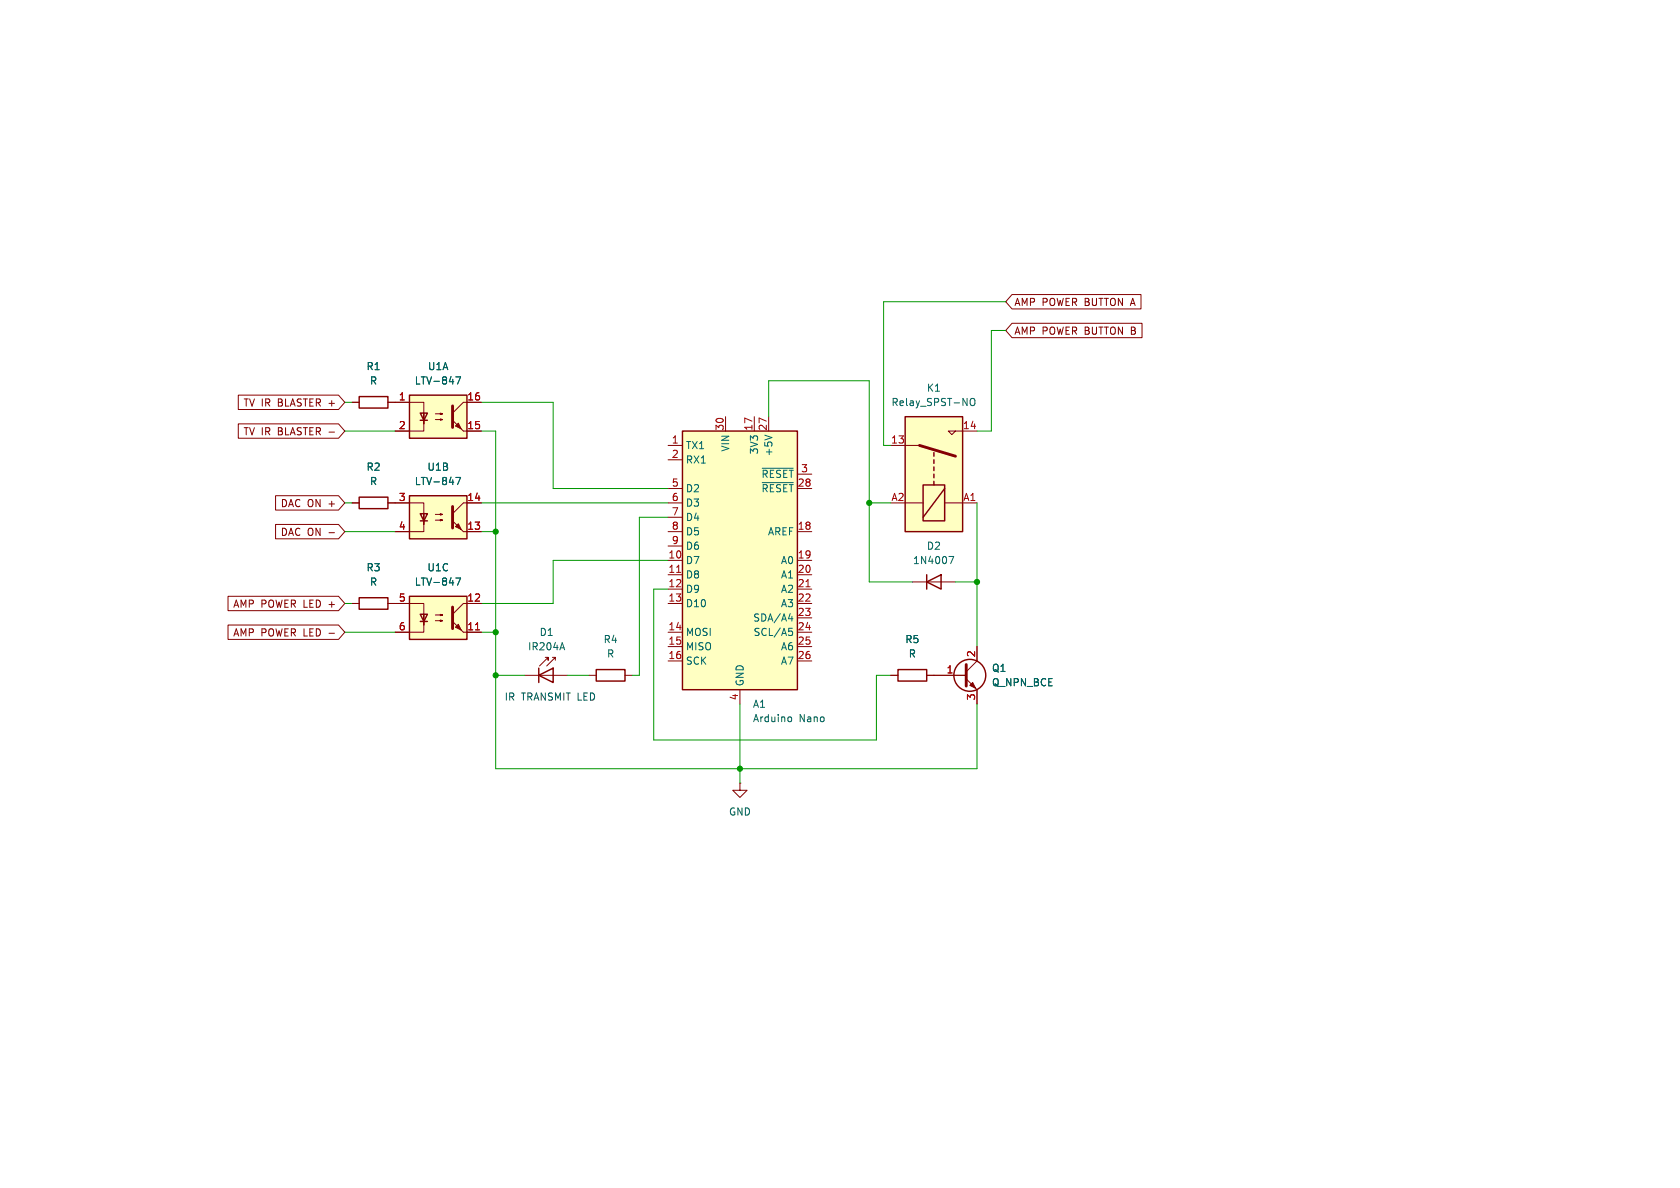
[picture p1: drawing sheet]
<svg xmlns="http://www.w3.org/2000/svg" width="297mm" height="210mm" viewBox="0 0 297 210" stroke-linecap="round" stroke-linejoin="round" font-family="sans-serif">
<path d="M160 73.7h10.2v20.3h-10.2z" fill="#ffffc2"/>
<path d="M157.5 78.7h5.1M168.9 76.2l-.6 .6-.7-.6h5.1M160 88.9h3.2M167 88.9h5.7M157.5 119.4h1.2M161.3 102.9h7.6M163.8 119.4h1.3" fill="none" stroke="#840000" stroke-width=".18"/>
<path d="M160 73.7h10.2v20.3h-10.2zM163.2 85.7h3.8v6.4h-3.8zM165.1 80v.6M165.1 81.3v.6M165.1 82.6v.6M165.1 83.8v.7M165.1 85.1v.6M167 86.4l-3.8 5M158.7 118.4h5.1v2h-5.1zM163.8 102.9l2.6-1.3v2.5zM163.8 101.6v2.5" fill="none" stroke="#840000" stroke-width=".25"/>
<path d="M162.6 78.7l6.3 1.9" fill="none" stroke="#840000" stroke-width=".51"/>
<path d="M171.7 70.5l.1-.1a.43 .43 0 0 1 .6 .5v.4a.42 .42 0 0 1-.5 .4 .42 .42 0 0 1-.4-.4v-.4zM167.8 98.4h.8l-.5 1.2" fill="none" stroke="#006464" stroke-width=".18"/>
<path d="M72.4 69.9h10.1v7.6h-10.1z" fill="#ffffc2"/>
<g fill="none" stroke="#840000" stroke-width=".25">
<path d="M72.4 69.9h10.1v7.6h-10.1zM74.3 73h1.3l-.7 1.3zM74.3 74.3h1.3M63.5 105.7h5.1v2h-5.1zM105.4 118.4h5.1v2h-5.1z"/>
<circle cx="171.4" cy="119.4" r="2.82"/>
</g>
<g fill="none" stroke="#840000" stroke-width=".18">
<path d="M69.8 71.1h5.1v3.8v-1.9M74.9 74.3v1.9h-5.1M77 74.2h1.2l-.3 .1v-.3l.3 .2M77 73.2h1.2l-.3 .1v-.3l.3 .2M81.9 76.2h3.2M85.1 71.1h-3.2l-1.9 1.9M62.2 106.7h1.3M68.6 106.7h1.2M104.1 119.4h1.3M110.5 119.4h1.3M165.1 119.4h5.7M172.7 114.3v2.5l-1.9 1.9"/>
<path d="M130.8 138.4v1.3h1.3l-1.3 1.3-1.3-1.3h1.3M130.8 138.4h.1M170.8 120l1.9 1.9v2.6"/>
</g>
<g fill="#840000" stroke="#840000" stroke-width=".18">
<path d="M80 74.3l1.9 1.9z"/>
<path d="M80.5 75.3l.5-.5 .5 1z"/>
<path d="M171.4 121.2l.6-.5 .5 1z"/>
</g>
<path d="M80 71.8v3.8M170.8 117.5v3.8" fill="none" stroke="#840000" stroke-width=".51"/>
<path d="M80.6 66.6h.8l-.5 1.3" fill="none" stroke="#006464" stroke-width=".18"/>
<path d="M72.4 87.6h10.1v7.7h-10.1z" fill="#ffffc2"/>
<path d="M63.5 87.9h5.1v2h-5.1zM72.4 87.6h10.1v7.7h-10.1zM74.3 90.8h1.3l-.7 1.3zM74.3 92.1h1.3" fill="none" stroke="#840000" stroke-width=".25"/>
<path d="M62.2 88.9h1.3M68.6 88.9h6.3v3.8v-1.9M74.9 92.1v1.9h-5.1M77 91.9h1.2l-.3 .2v-.3l.3 .1M77 90.9h1.2l-.3 .2v-.3l.3 .1M81.9 94h3.2M85.1 88.9h-3.2l-1.9 1.9" fill="none" stroke="#840000" stroke-width=".18"/>
<g fill="#840000" stroke="#840000" stroke-width=".18">
<path d="M80 92.1l1.9 1.9z"/>
<path d="M80.5 93.1l.5-.5 .5 1z"/>
</g>
<path d="M80 89.5v3.8" fill="none" stroke="#840000" stroke-width=".51"/>
<path d="M80.6 84.4h.8l-.5 1.3" fill="none" stroke="#006464" stroke-width=".18"/>
<path d="M120.6 76.2h20.4v45.7h-20.4z" fill="#ffffc2"/>
<path d="M120.6 76.2h20.4v45.7h-20.4z" fill="none" stroke="#840000" stroke-width=".25"/>
<g fill="none" stroke="#840000" stroke-width=".18">
<path d="M118.1 78.7h2.5M128.3 73.7v2.5M133.3 73.7v2.5M135.9 73.7v2.5M118.1 99.1h2.5M118.1 94h2.5M118.1 81.3h2.5M118.1 86.4h2.5M118.1 88.9h2.5M118.1 91.4h2.5M118.1 96.5h2.5M141 99.1h2.5"/>
<path d="M141 94h2.5M141 86.4h2.5M141 83.8h2.5M118.1 101.6h2.5M118.1 104.1h2.5M118.1 106.7h2.5M118.1 111.8h2.5M118.1 114.3h2.5M118.1 116.8h2.5M141 101.6h2.5M141 104.1h2.5M141 106.7h2.5"/>
<path d="M141 111.8h2.5M141 114.3h2.5M141 116.8h2.5M141 109.2h2.5M130.8 121.9v2.6"/>
</g>
<path d="M119.6 101.2h.7M142.5 103.7h.7" fill="none" stroke="#a90000" stroke-width=".18"/>
<path d="M135.2 76.9l1.3 .5M134.7 85.3h5.5M134.7 82.8h5.5M139.4 109.4h.8M139.5 111.1h.6M139.6 111.6h.3l.2 .2-.1 .5h-.4M140 109v.8M139.5 126.7l.3 .1 .1 .2v.5l-.4 .1" fill="none" stroke="#006464" stroke-width=".18"/>
<path d="M72.4 105.4h10.1v7.6h-10.1z" fill="#ffffc2"/>
<path d="M63.5 70.1h5.1v2h-5.1zM72.4 105.4h10.1v7.6h-10.1zM74.3 108.6h1.3l-.7 1.3zM74.3 109.9h1.3M95.2 119.4l2.6-1.3v2.6zM95.2 118.1v2.6" fill="none" stroke="#840000" stroke-width=".25"/>
<g fill="none" stroke="#840000" stroke-width=".18">
<path d="M178.9 57.1h23v2.6h-23l-1.1-1.3zM178.9 52.1h22.8v2.5h-22.8l-1.1-1.3zM42.1 69.8h17.7l1.2 1.3-1.2 1.3h-17.7zM42.1 74.9h17.7l1.2 1.3-1.2 1.3h-17.7zM62.2 71.1h1.3M68.6 71.1h3.8M69.8 76.2h2.6M82.5 71.1h2.6M82.5 76.2h2.6M48.7 87.6h11.1l1.2 1.3-1.2 1.3h-11.1zM48.7 92.7h11.1l1.2 1.3-1.2 1.3h-11.1zM62.2 88.9h1.3"/>
<path d="M68.6 88.9h3.8M69.8 94h2.6M82.5 94h2.6M82.5 88.9h2.6M40.3 110.5h19.5l1.2 1.3-1.2 1.2h-19.5zM40.3 105.4h19.5l1.2 1.3-1.2 1.3h-19.5zM62.2 106.7h1.3M68.6 106.7h6.3v3.8v-1.9M74.9 109.9v1.9h-5.1M77 109.7h1.2l-.3 .2v-.3l.3 .1M77 108.7h1.2l-.3 .1v-.2l.3 .1M81.9 111.8h3.2"/>
<path d="M85.1 106.7h-3.2l-1.9 1.9M92.7 119.4h7.6M96.4 116.2h.5v.5v-.5l-1.5 1.5M97.7 116.2h.5M98.2 116.7v-.5l-1.6 1.5M157.5 119.4h1.2M163.8 119.4h7M172.7 114.3v2.5M172.7 121.9v2.6"/>
</g>
<g fill="#840000" stroke="#840000" stroke-width=".18">
<path d="M80 109.9l1.9 1.9z"/>
<path d="M80.5 110.9l.5-.5 .5 1z"/>
</g>
<path d="M80 107.3v3.8" fill="none" stroke="#840000" stroke-width=".51"/>
<path d="M84.1 111.3h.7" fill="none" stroke="#a90000" stroke-width=".18"/>
<path d="M80.6 66.6h.8l-.5 1.3M80.6 84.4h.8l-.5 1.3M80.6 102.2h.8l-.5 1.2M99.4 113.6l.4 1.3" fill="none" stroke="#006464" stroke-width=".18"/>
<g fill="none" stroke="#009600" stroke-width=".18">
<path d="M177.8 58.4h-2.5v17.8h-2.6M177.8 53.3h-21.6v25.4h1.3M61 76.2h8.8M61 71.1h1.2M85.1 76.2h2.5v59.7h85.1v-11.4M85.1 71.1h12.7v15.3h20.3M135.9 73.7v-6.4h17.8v35.6h7.6M61 88.9h1.2M61 94h8.8M85.1 88.9h33M85.1 94h2.5M118.1 99.1h-20.3v7.6h-12.7"/>
<path d="M118.1 91.4h-5.1v28h-1.2M153.7 88.9h3.8M172.7 88.9v25.4M61 106.7h1.2M61 111.8h8.8M85.1 111.8h2.5M87.6 119.4h5.1M100.3 119.4h3.8M118.1 104.1h-2.5v26.7h39.3v-11.4h2.6M168.9 102.9h3.8M130.8 124.5v13.9"/>
</g>
<g fill="#009600" stroke="#009600" stroke-width=".18">
<circle cx="87.6" cy="94" r=".46"/>
<circle cx="87.6" cy="111.8" r=".46"/>
<circle cx="87.6" cy="119.4" r=".46"/>
<circle cx="130.8" cy="135.9" r=".46"/>
<circle cx="172.7" cy="102.9" r=".46"/>
<circle cx="153.7" cy="88.9" r=".46"/>
</g>
<g font-size="1.8" fill="#840000">
<text x="179.2" y="59.4">AMP POWER BUTTON B</text>
<text x="179.2" y="54.3">AMP POWER BUTTON A</text>
<text x="42.9" y="72.1">TV IR</text>
<text x="42.9" y="77.2">TV IR</text>
<text x="49.2" y="72.1">BLASTER +</text>
<text x="49.2" y="77.2">BLASTER -</text>
<text x="49.5" y="89.9">DAC ON +</text>
<text x="49.5" y="94.9">DAC ON -</text>
<text x="41.1" y="107.6">AMP POWER LED +</text>
<text x="41.1" y="112.7">AMP POWER LED -</text>
</g>
<g font-size="1.8" fill="#006464">
<text x="64.7" y="65.6">R1</text>
<text x="75.6" y="65.6">U1A</text>
<text x="65.3" y="68.2">R</text>
<text x="73.2" y="68.2">LTV-847</text>
<text x="157.5" y="72">Relay_SPST-NO</text>
<text x="163.8" y="69.4">K1</text>
<text x="64.7" y="83.4">R2</text>
<text x="75.5" y="83.4">U1B</text>
<text x="121.2" y="79.6">TX1</text>
<text x="121.2" y="82.1">RX1</text>
<text x="129.1" y="79.9" transform="rotate(-90 129.1 79.9)">VIN</text>
<text x="134.2" y="80.4" transform="rotate(-90 134.2 80.4)">3V3</text>
<text x="136.8" y="80.8" transform="rotate(-90 136.8 80.8)">+5V</text>
<text x="65.3" y="86">R</text>
<text x="73.2" y="86">LTV-847</text>
<text x="121.2" y="87.2">D2</text>
<text x="121.2" y="89.8">D3</text>
<text x="134.5" y="87.2">~{RESET}</text>
<text x="134.5" y="84.7">~{RESET}</text>
<text x="121.2" y="92.3">D4</text>
<text x="121.2" y="94.8">D5</text>
<text x="135.7" y="94.8">AREF</text>
<text x="64.7" y="101.2">R3</text>
<text x="75.5" y="101.2">U1C</text>
<text x="121.2" y="99.9">D7</text>
<text x="121.2" y="97.4">D6</text>
<text x="138" y="99.9">A0</text>
<text x="161.3" y="99.9">1N4007</text>
<text x="163.8" y="97.4">D2</text>
<text x="65.3" y="103.7">R</text>
<text x="73.2" y="103.7">LTV-847</text>
<text x="121.2" y="102.5">D8</text>
<text x="121.2" y="105">D9</text>
<text x="121.2" y="107.5">D10</text>
<text x="138" y="102.5">A1</text>
<text x="138" y="105">A2</text>
<text x="138" y="107.5">A3</text>
<text x="95.3" y="112.6">D1</text>
<text x="106.6" y="113.9">R4</text>
<text x="121.2" y="112.6">MOSI</text>
<text x="133.1" y="110.1">SDA/A4</text>
<text x="133.1" y="112.6">SCL/A5</text>
<text x="159.9" y="113.9">R5</text>
<text x="93.2" y="115.2">IR204A</text>
<text x="107.2" y="116.4">R</text>
<text x="121.2" y="115.2">MISO</text>
<text x="121.2" y="117.7">SCK</text>
<text x="138" y="115.2">A6</text>
<text x="138" y="117.7">A7</text>
<text x="160.6" y="116.4">R</text>
<text x="175.3" y="119">Q1</text>
<text x="131.7" y="121.4" transform="rotate(-90 131.7 121.4)">GND</text>
<text x="133" y="125.3">A1</text>
<text x="175.3" y="121.5">Q_NPN_BCE</text>
<text x="133" y="127.9">Arduino</text>
<text x="141.3" y="127.9">Nano</text>
<text x="128.8" y="144.4">GND</text>
</g>
<g font-size="1.8" fill="#a90000">
<text x="70.4" y="70.9">1</text>
<text x="82.5" y="70.9">16</text>
<text x="70.4" y="75.9">2</text>
<text x="82.5" y="75.9">15</text>
<text x="128" y="76.2" transform="rotate(-90 128 76.2)">30</text>
<text x="133.1" y="76.2" transform="rotate(-90 133.1 76.2)">17</text>
<text x="135.6" y="76.2" transform="rotate(-90 135.6 76.2)">27</text>
<text x="170.1" y="75.9">14</text>
<text x="118.7" y="78.5">1</text>
<text x="118.7" y="81">2</text>
<text x="141.5" y="83.6">3</text>
<text x="157.4" y="78.5">13</text>
<text x="70.4" y="88.6">3</text>
<text x="82.5" y="88.6">14</text>
<text x="118.7" y="86.1">5</text>
<text x="118.7" y="88.6">6</text>
<text x="140.9" y="86.1">28</text>
<text x="157.5" y="88.6">A2</text>
<text x="170.2" y="88.6">A1</text>
<text x="70.4" y="93.7">4</text>
<text x="82.5" y="93.7">13</text>
<text x="118.7" y="91.2">7</text>
<text x="118.7" y="93.7">8</text>
<text x="140.9" y="93.7">18</text>
<text x="118.1" y="98.8">10</text>
<text x="118.1" y="101.3">11</text>
<text x="118.7" y="96.3">9</text>
<text x="140.9" y="98.8">19</text>
<text x="140.9" y="101.3">20</text>
<text x="70.4" y="106.4">5</text>
<text x="82.5" y="106.4">12</text>
<text x="118.1" y="103.9">12</text>
<text x="118.1" y="106.4">13</text>
<text x="140.9" y="103.9">21</text>
<text x="140.9" y="106.4">22</text>
<text x="70.4" y="111.5">6</text>
<text x="82.5" y="111.5">11</text>
<text x="118.1" y="111.5">14</text>
<text x="140.9" y="109">23</text>
<text x="140.9" y="111.5">24</text>
<text x="118.1" y="114">15</text>
<text x="118.1" y="116.6">16</text>
<text x="140.9" y="114">25</text>
<text x="140.9" y="116.6">26</text>
<text x="167.3" y="119.1">1</text>
<text x="172.5" y="116.3" transform="rotate(-90 172.5 116.3)">2</text>
<text x="130.6" y="123.9" transform="rotate(-90 130.6 123.9)">4</text>
<text x="172.5" y="123.9" transform="rotate(-90 172.5 123.9)">3</text>
</g>
<g font-size="1.8" fill="#0000c2">
<text x="89.1" y="124.1">IR</text>
<text x="92.2" y="124.1">TRANSMIT LED</text>
</g>
</svg>
